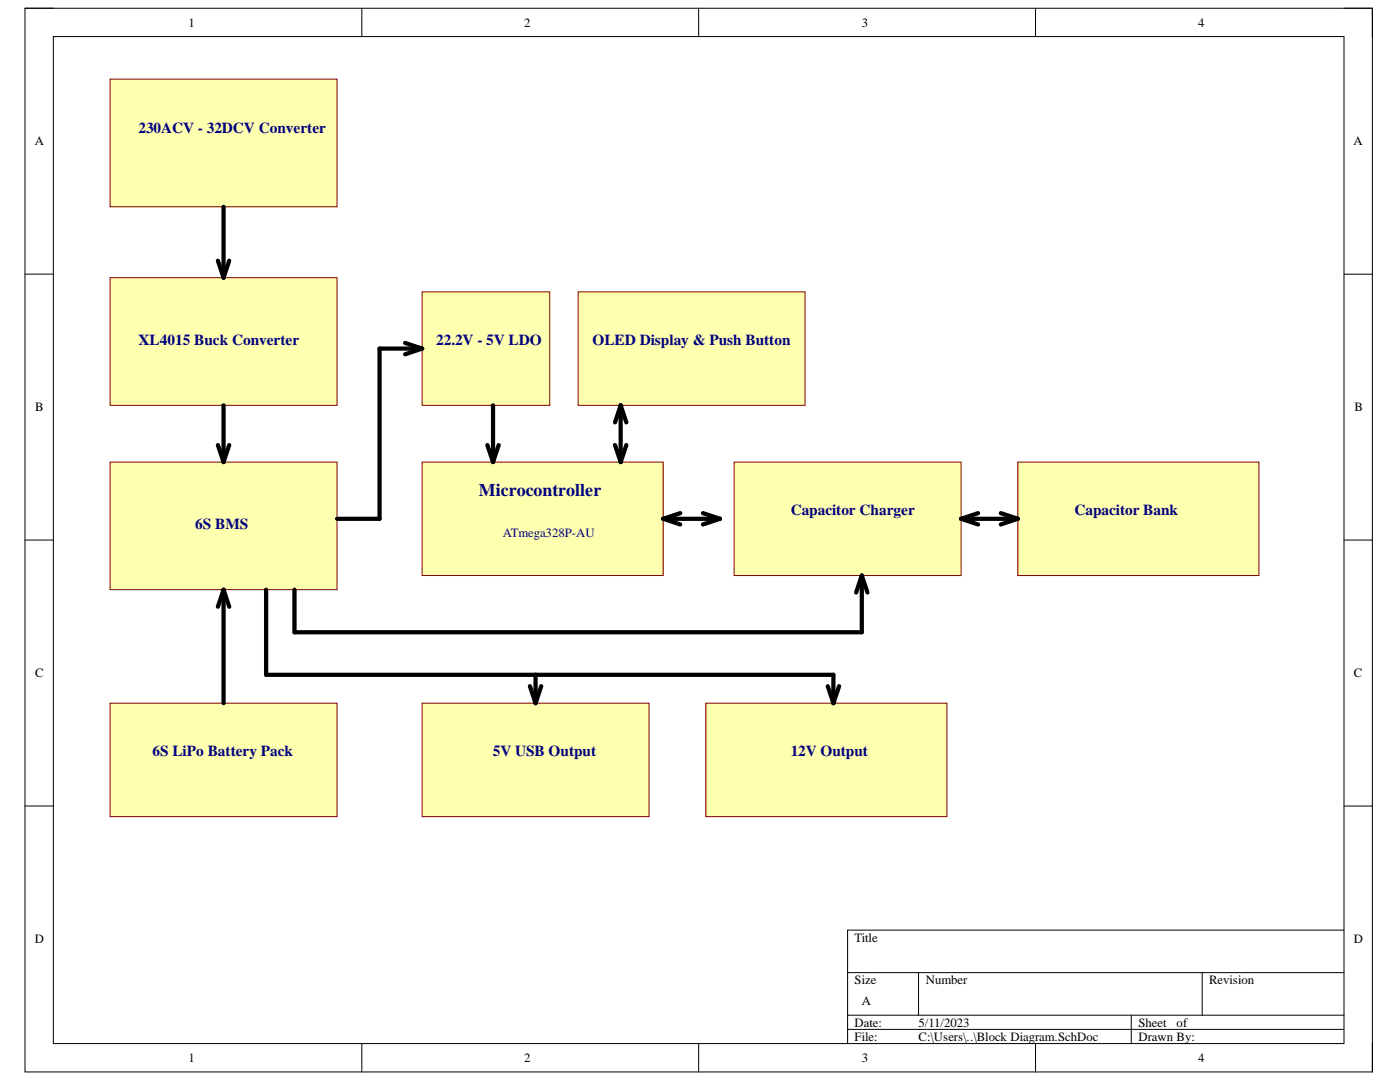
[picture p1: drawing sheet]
<svg xmlns="http://www.w3.org/2000/svg" width="279mm" height="216mm" viewBox="0 0 279 216" stroke-linecap="round" stroke-linejoin="round" font-family="sans-serif">
<path d="M5 1.6h268.9v212.3h-268.9z" fill="none" stroke="#000" stroke-width=".2"/>
<path d="M10.6 7.3h257.6v200.9h-257.6z" fill-rule="evenodd" fill="#fff"/>
<g fill="none" stroke="#000" stroke-width=".2">
<path d="M5 1.6h5.6M10.6 7.3h257.6v200.9h-257.6zM72.2 1.6v5.7M139.4 1.6v5.7M206.7 1.6v5.7M268.2 1.6h5.7v5.7M5 54.7h5.6M268.2 54.7h5.7M5 107.8h5.6M268.2 107.8h5.7M5 160.8h5.6M268.2 160.8h5.7"/>
<path d="M169.2 194.1h99M183.3 194.1v8.5M239.9 194.1v8.5M268.2 185.6h-99v22.6M72.2 208.2v5.7M139.4 208.2v5.7M169.2 202.6h99M169.2 205.4h99M206.7 208.2v5.7M225.8 202.6v5.6M273.9 208.2v5.7"/>
</g>
<path d="M84.2 92.2h48.2v22.6h-48.2z" fill-rule="evenodd" fill="#ffffb0"/>
<path d="M84.2 92.2h48.2v22.6h-48.2z" fill="none" stroke="#800000" stroke-width=".2"/>
<path d="M203.1 92.2h48.1v22.6h-48.1z" fill-rule="evenodd" fill="#ffffb0"/>
<path d="M203.1 92.2h48.1v22.6h-48.1z" fill="none" stroke="#800000" stroke-width=".2"/>
<path d="M84.2 58.2h25.5v22.7h-25.5z" fill-rule="evenodd" fill="#ffffb0"/>
<path d="M84.2 58.2h25.5v22.7h-25.5z" fill="none" stroke="#800000" stroke-width=".2"/>
<path d="M22 15.8h45.3v25.5h-45.3z" fill-rule="evenodd" fill="#ffffb0"/>
<path d="M22 15.8h45.3v25.5h-45.3z" fill="none" stroke="#800000" stroke-width=".2"/>
<path d="M97.3 88.8l1.1 3.4M98.4 80.9v11.3M99.5 88.8l-1.1 3.4" fill="none" stroke="#000" stroke-width=".84"/>
<path d="M22 140.3h45.3v22.6h-45.3z" fill-rule="evenodd" fill="#ffffb0"/>
<path d="M22 140.3h45.3v22.6h-45.3z" fill="none" stroke="#800000" stroke-width=".2"/>
<path d="M22 92.2h45.3v25.5h-45.3z" fill-rule="evenodd" fill="#ffffb0"/>
<path d="M22 92.2h45.3v25.5h-45.3z" fill="none" stroke="#800000" stroke-width=".2"/>
<path d="M146.5 92.2h45.3v22.6h-45.3z" fill-rule="evenodd" fill="#ffffb0"/>
<path d="M146.5 92.2h45.3v22.6h-45.3z" fill="none" stroke="#800000" stroke-width=".2"/>
<path d="M115.4 58.2h45.3v22.7h-45.3z" fill-rule="evenodd" fill="#ffffb0"/>
<path d="M115.4 58.2h45.3v22.7h-45.3z" fill="none" stroke="#800000" stroke-width=".2"/>
<path d="M80.8 68.4l3.4 1.2M84.2 69.6h-8.4v33.9h-8.5M84.2 69.6l-3.4 1.1M122.7 88.8l1.2 3.4M123.9 80.9v11.3M123.9 80.9l-1.2 3.4M123.9 80.9l1.1 3.4M125 88.8l-1.1 3.4M44.6 117.7v22.6M44.6 117.7l-1.1 3.4M44.6 117.7l1.1 3.4" fill="none" stroke="#000" stroke-width=".84"/>
<path d="M84.2 140.3h45.3v22.6h-45.3z" fill-rule="evenodd" fill="#ffffb0"/>
<path d="M84.2 140.3h45.3v22.6h-45.3z" fill="none" stroke="#800000" stroke-width=".2"/>
<path d="M140.9 140.3h48.1v22.6h-48.1z" fill-rule="evenodd" fill="#ffffb0"/>
<path d="M140.9 140.3h48.1v22.6h-48.1z" fill="none" stroke="#800000" stroke-width=".2"/>
<path d="M22 55.4h45.3v25.5h-45.3z" fill-rule="evenodd" fill="#ffffb0"/>
<path d="M22 55.4h45.3v25.5h-45.3z" fill="none" stroke="#800000" stroke-width=".2"/>
<g fill="none" stroke="#000" stroke-width=".84">
<path d="M43.5 52l1.1 3.4M44.6 41.3v14.1M45.7 52l-1.1 3.4M43.5 88.8l1.1 3.4M44.6 80.9v11.3M45.7 88.8l-1.1 3.4M53.1 117.7v16.9h113.2v5.7M132.4 103.5h11.3M132.4 103.5l3.4 1.1M135.8 102.4l-3.4 1.1M140.3 102.4l3.4 1.1M143.7 103.5l-3.4 1.1"/>
<path d="M172 114.8v11.4h-113.2v-8.5M172 114.8l-1.1 3.4M172 114.8l1.1 3.4M191.8 103.5h11.3M191.8 103.5l3.4 1.1M195.2 102.4l-3.4 1.1M199.7 102.4l3.4 1.1M203.1 103.5l-3.4 1.1M105.8 136.9l1.1 3.4M106.9 134.6v5.7M108 136.9l-1.1 3.4M165.2 136.9l1.1 3.4"/>
<path d="M167.5 136.9l-1.2 3.4"/>
</g>
<text font-size="3.5" fill="#000080" x="95.6" y="99.1">Microcontroller</text>
<g font-size="3" fill="#000080">
<text x="27.6" y="26.5">230ACV - 32DCV Converter</text>
<text x="27.6" y="68.9">XL4015 Buck Converter</text>
<text x="87.1" y="68.9">22.2V - 5V LDO</text>
<text x="118.2" y="68.9">OLED Display &amp; Push Button</text>
<text x="39" y="105.6">6S BMS</text>
<text x="157.8" y="102.9">Capacitor Charger</text>
<text x="214.4" y="102.9">Capacitor Bank</text>
<text x="30.4" y="150.9">6S LiPo Battery Pack</text>
<text x="98.4" y="150.9">5V USB Output</text>
<text x="157.8" y="150.9">12V Output</text>
</g>
<g font-size="2.5">
<text x="37.6" y="5.3">1</text>
<text x="104.6" y="5.3">2</text>
<text x="172" y="5.3">3</text>
<text x="239.1" y="5.3">4</text>
<text x="6.9" y="29">A</text>
<text x="270.1" y="29">A</text>
<text x="7" y="82.1">B</text>
<text x="270.3" y="82.1">B</text>
<text x="7" y="135.1">C</text>
<text x="270.2" y="135.1">C</text>
<text x="6.9" y="188.2">D</text>
<text x="170.6" y="187.9">Title</text>
<text x="270.2" y="188.2">D</text>
<text x="170.6" y="196.3">Size</text>
<text x="184.8" y="196.3">Number</text>
<text x="241.3" y="196.3">Revision</text>
<text x="172" y="200.6">A</text>
<text x="170.6" y="204.9">Date:</text>
<text x="170.6" y="207.6">File:</text>
<text x="183.3" y="204.9">5/11/2023</text>
<text x="183.3" y="207.6">C:\Users\..\Block Diagram.SchDoc</text>
<text x="227.2" y="204.9">Sheet</text>
<text x="227.2" y="207.6">Drawn By:</text>
<text x="234.8" y="204.9">of</text>
<text x="37.6" y="212">1</text>
<text x="104.6" y="212">2</text>
<text x="172" y="212">3</text>
<text x="239.1" y="212">4</text>
</g>
<text font-size="2.5" fill="#000080" x="100.3" y="107.2">ATmega328P-AU</text>
</svg>
